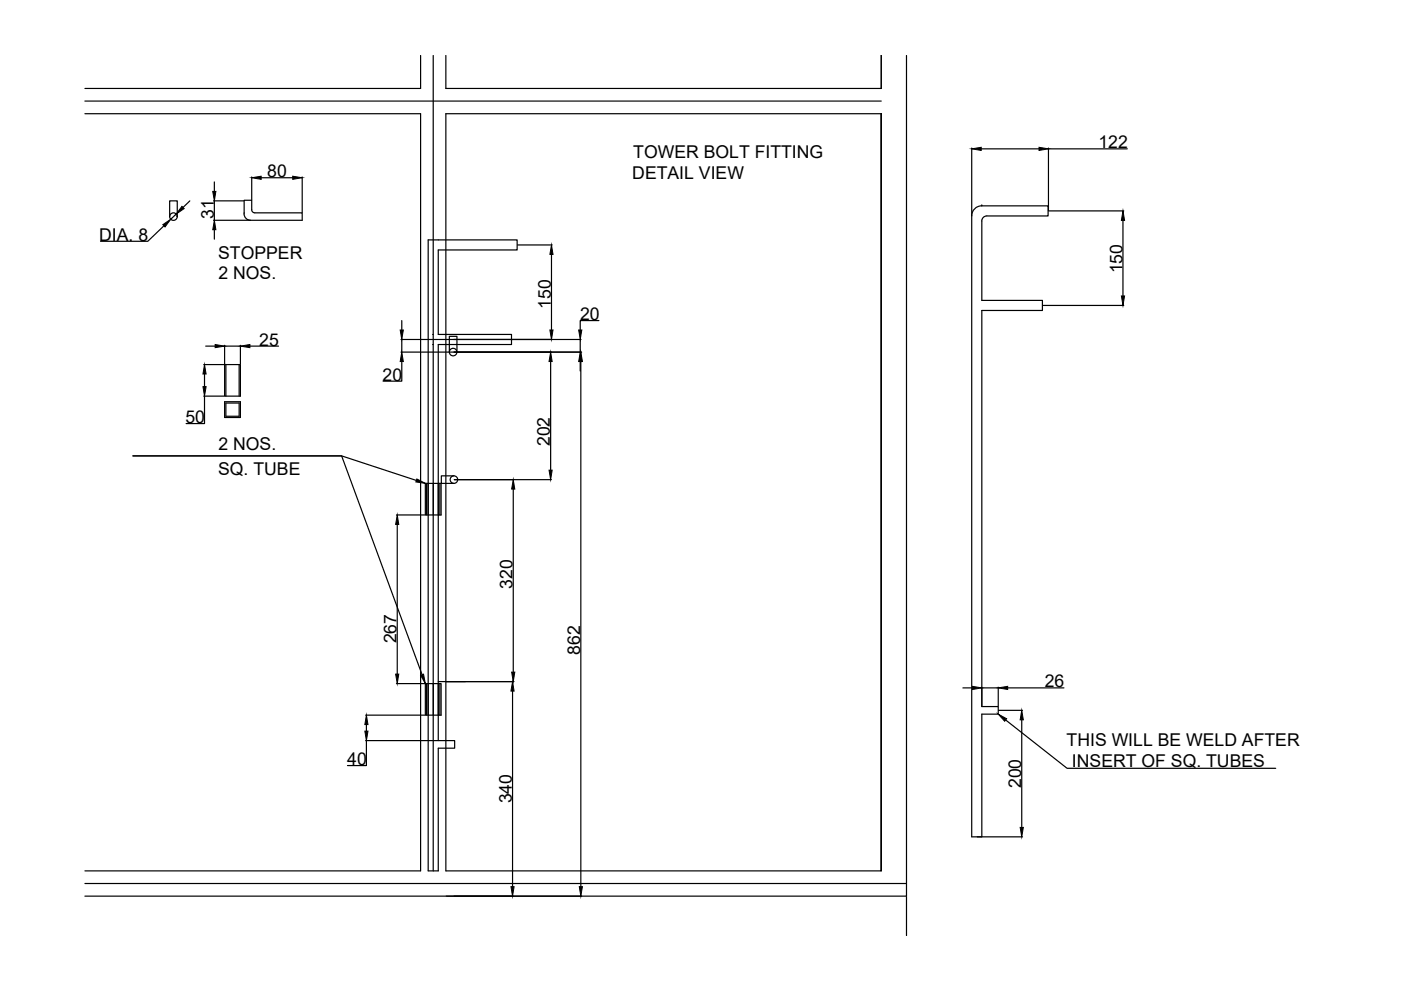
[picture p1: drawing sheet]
<svg xmlns="http://www.w3.org/2000/svg" width="297mm" height="210mm" viewBox="0 0 297 210" stroke-linecap="round" stroke-linejoin="round" font-family="sans-serif">
<!-- layer: 0 -->
<g fill="none" stroke="#000" stroke-width=".25">
<path d="M89.2 11.8v7h-71.2M91.9 11.8v172.8M94.5 11.8v7h92.3v-7M192.2 11.8v178.2h-174.2M18 24.1h71.2v160.5h-71.2M18 21.4h168.8M45.4 38.6v2M53.4 37.5v4.9M55.4 37.7h6.7M64.1 37.5v7.6M186.8 24.1h-92.3v160.5h92.3v-160.5v160.5M206 31.4v14.3"/>
<path d="M208 31.6h12.3M222.3 31.4v13.2M222.3 31.6h16.7M34.8 47.9l-3.5 3.3h-10M36 45.9v-3.3h1.6v3.3M37.4 45.4l-1.2 1.1M40.2 42.6l-1.4 1.4M45.3 46.7h7.7M45.3 42.6h6.4M45.4 42.6v4.1M45.4 48.7v2M54 45.1a.65 .65 0 0 1-.6-.6v-2h-1.6v2.9"/>
<path d="M54 45.1h10.1v1.6h-11a1.36 1.36 0 0 1-1.3-1.3M90.8 50.9h18.8v2.1h-16.7v17.9h15.5v2.1h-15.5v84h3.5v1.6h-3.5v26h-2.1zM109.7 51.9h7.4M116.9 53.9v16.1M208.2 43.6a2.14 2.14 0 0 0-2.2 2.2v131.6h10.8M208.2 43.6h14v2.2h-13a1.07 1.07 0 0 0-1 1.1v16.8h12.8v2.1h-12.8v84h3.4v1.6h-3.4v26M208.2 43.6h.1M222.3 44.7h16M238.1 46.7v16M43.2 77.3h4.3M43.4 79.3v2.7M43.6 73.4h2"/>
<path d="M47.6 77.3h3.4v6.7h-3.4zM47.6 73.2v4M47.6 73.4h3.4M47.9 77.3v6.7M50.7 77.3v6.7M51 73.2v4M53 73.4h6.1M85 74.7h11.1M85 72h38.2M85.2 76.7v4.1h-4M85.2 68v2M85.2 72v2.7"/>
<path d="M91.7 70.9h.2M91.7 73h.2M95.3 74.7v-3.4h1.6v3.4M96.2 74.7h27.1M116.7 76.7v23M123 72v2.7M123 76.7v2M123.1 76.7v111.3M127 68h-4v2M221.1 64.8h17.2M43.2 84h4.3M43.4 84v5.8h-3.9"/>
<path d="M47.6 85.2h3.4v3.3h-3.4zM47.9 85.4h2.8v2.9h-2.8zM84.1 109.2h6M84.2 111.2v31.7M88.3 101.9l-15.9-5.2h-44.2h44.2l17.1 46.4M90.2 102.5h3.3v6.7h-3.3zM90.4 102.5v6.7M93.3 102.5v6.7M96.2 100.9h-2.6v1.6h2.6M96.3 101.7h20.6M108.8 103.7v38.8M77.5 151.6h12.6"/>
<path d="M77.5 157h15.3M77.7 157v5.3h-4M77.7 153.6v1.4M84.1 144.9h6M90.2 144.9h3.3v6.7h-3.3zM90.4 144.9v6.7M92.9 144.5h16.1M93.3 144.9v6.7M108.7 146.5v41.5M204.2 145.8h2M208.2 145.8h3.4M211.6 145.7v4"/>
<path d="M211.7 150.6h5.1M213.2 152.7l13 10.2h44.3M213.6 145.8h12M216.6 152.6v22.8M18 187.3h174.2M94.6 190h28.7M192.2 190.1v8.3"/>
<circle cx="36.8" cy="45.9" r=".8"/>
<circle cx="96.1" cy="74.6" r=".8"/>
<circle cx="96.2" cy="101.7" r=".8"/>
</g>
<g fill="#000" stroke="#000" stroke-width=".21">
<path d="M53.4 37.7l2-.3v.6zM62.1 37.4l2 .3-2 .3zM206 31.6l2-.4v.7zM220.3 31.2l2 .4-2 .3zM34.5 47.6l1.7-1.1-1.2 1.6zM38.6 43.8l.4 .4-1.6 1.2zM45.1 40.6h.7l-.4 2zM45.4 46.7l.4 2h-.7zM116.9 51.9l.4 2h-.7zM238.1 44.7l.3 2h-.6zM43.4 77.3l.3 2h-.7zM45.6 73l2 .4-2 .3z"/>
<path d="M51 73.4l2-.4v.7zM84.8 70h.7l-.3 2zM85.2 74.7l.3 2h-.7zM116.7 74.7l.4 2h-.7zM116.6 70h.7l-.4 2zM123 74.7l.4 2h-.7zM122.7 70h.7l-.4 2zM123.1 74.7l.4 2h-.7zM237.8 62.7h.6l-.3 2.1zM43 82h.7l-.3 2zM116.4 99.7h.7l-.4 2zM84.2 109.2l.4 2h-.7z"/>
<path d="M88.4 101.5l1.8 1-2-.3zM108.8 101.7l.3 2h-.6zM77.7 151.6l.3 2h-.6zM77.4 155h.6l-.3 2zM83.9 142.9h.7l-.4 2zM89.2 143.2l.6-.3 .4 2zM108.7 144.5l.3 2h-.7zM108.5 142.5h.6l-.3 2zM206.2 145.5l2 .3-2 .4zM211.6 151.4l1.8 1-.4 .5zM211.6 145.8l2-.3v.7zM216.6 150.6l.4 2h-.7z"/>
<path d="M216.3 175.4h.7l-.4 2zM108.3 188h.7l-.3 2zM122.8 188h.7l-.4 2z"/>
</g>
<g font-size="3.7">
<text x="134.3" y="33.6">TOWER BOLT FITTING</text>
<text x="232.9" y="31.5">122</text>
<text x="56.7" y="37.6">80</text>
<text x="134.1" y="38">DETAIL VIEW</text>
<text x="45.3" y="46.5" transform="rotate(-90 45.3 46.5)">31</text>
<text x="21" y="51">DIA. 8</text>
<text x="46.3" y="54.9">STOPPER</text>
<text x="46.3" y="59.1">2 NOS.</text>
<text x="238" y="58" transform="rotate(-90 238 58)">150</text>
<text x="116.8" y="65.5" transform="rotate(-90 116.8 65.5)">150</text>
<text x="123" y="67.8">20</text>
<text x="55" y="73.3">25</text>
<text x="81.1" y="80.7">20</text>
<text x="39.3" y="89.7">50</text>
<text x="46.3" y="95.5">2 NOS.</text>
<text x="116.6" y="94.6" transform="rotate(-90 116.6 94.6)">202</text>
<text x="46.3" y="100.7">SQ. TUBE</text>
<text x="108.7" y="124.8" transform="rotate(-90 108.7 124.8)">320</text>
<text x="84.1" y="136.4" transform="rotate(-90 84.1 136.4)">267</text>
<text x="123" y="138.9" transform="rotate(-90 123 138.9)">862</text>
<text x="221.5" y="145.7">26</text>
<text x="226.1" y="158.2">THIS WILL BE WELD AFTER</text>
<text x="73.6" y="162.2">40</text>
<text x="216.5" y="167.1" transform="rotate(-90 216.5 167.1)">200</text>
<text x="227.3" y="162.7">INSERT OF SQ. TUBES</text>
<text x="108.5" y="170.4" transform="rotate(-90 108.5 170.4)">340</text>
</g>
</svg>
